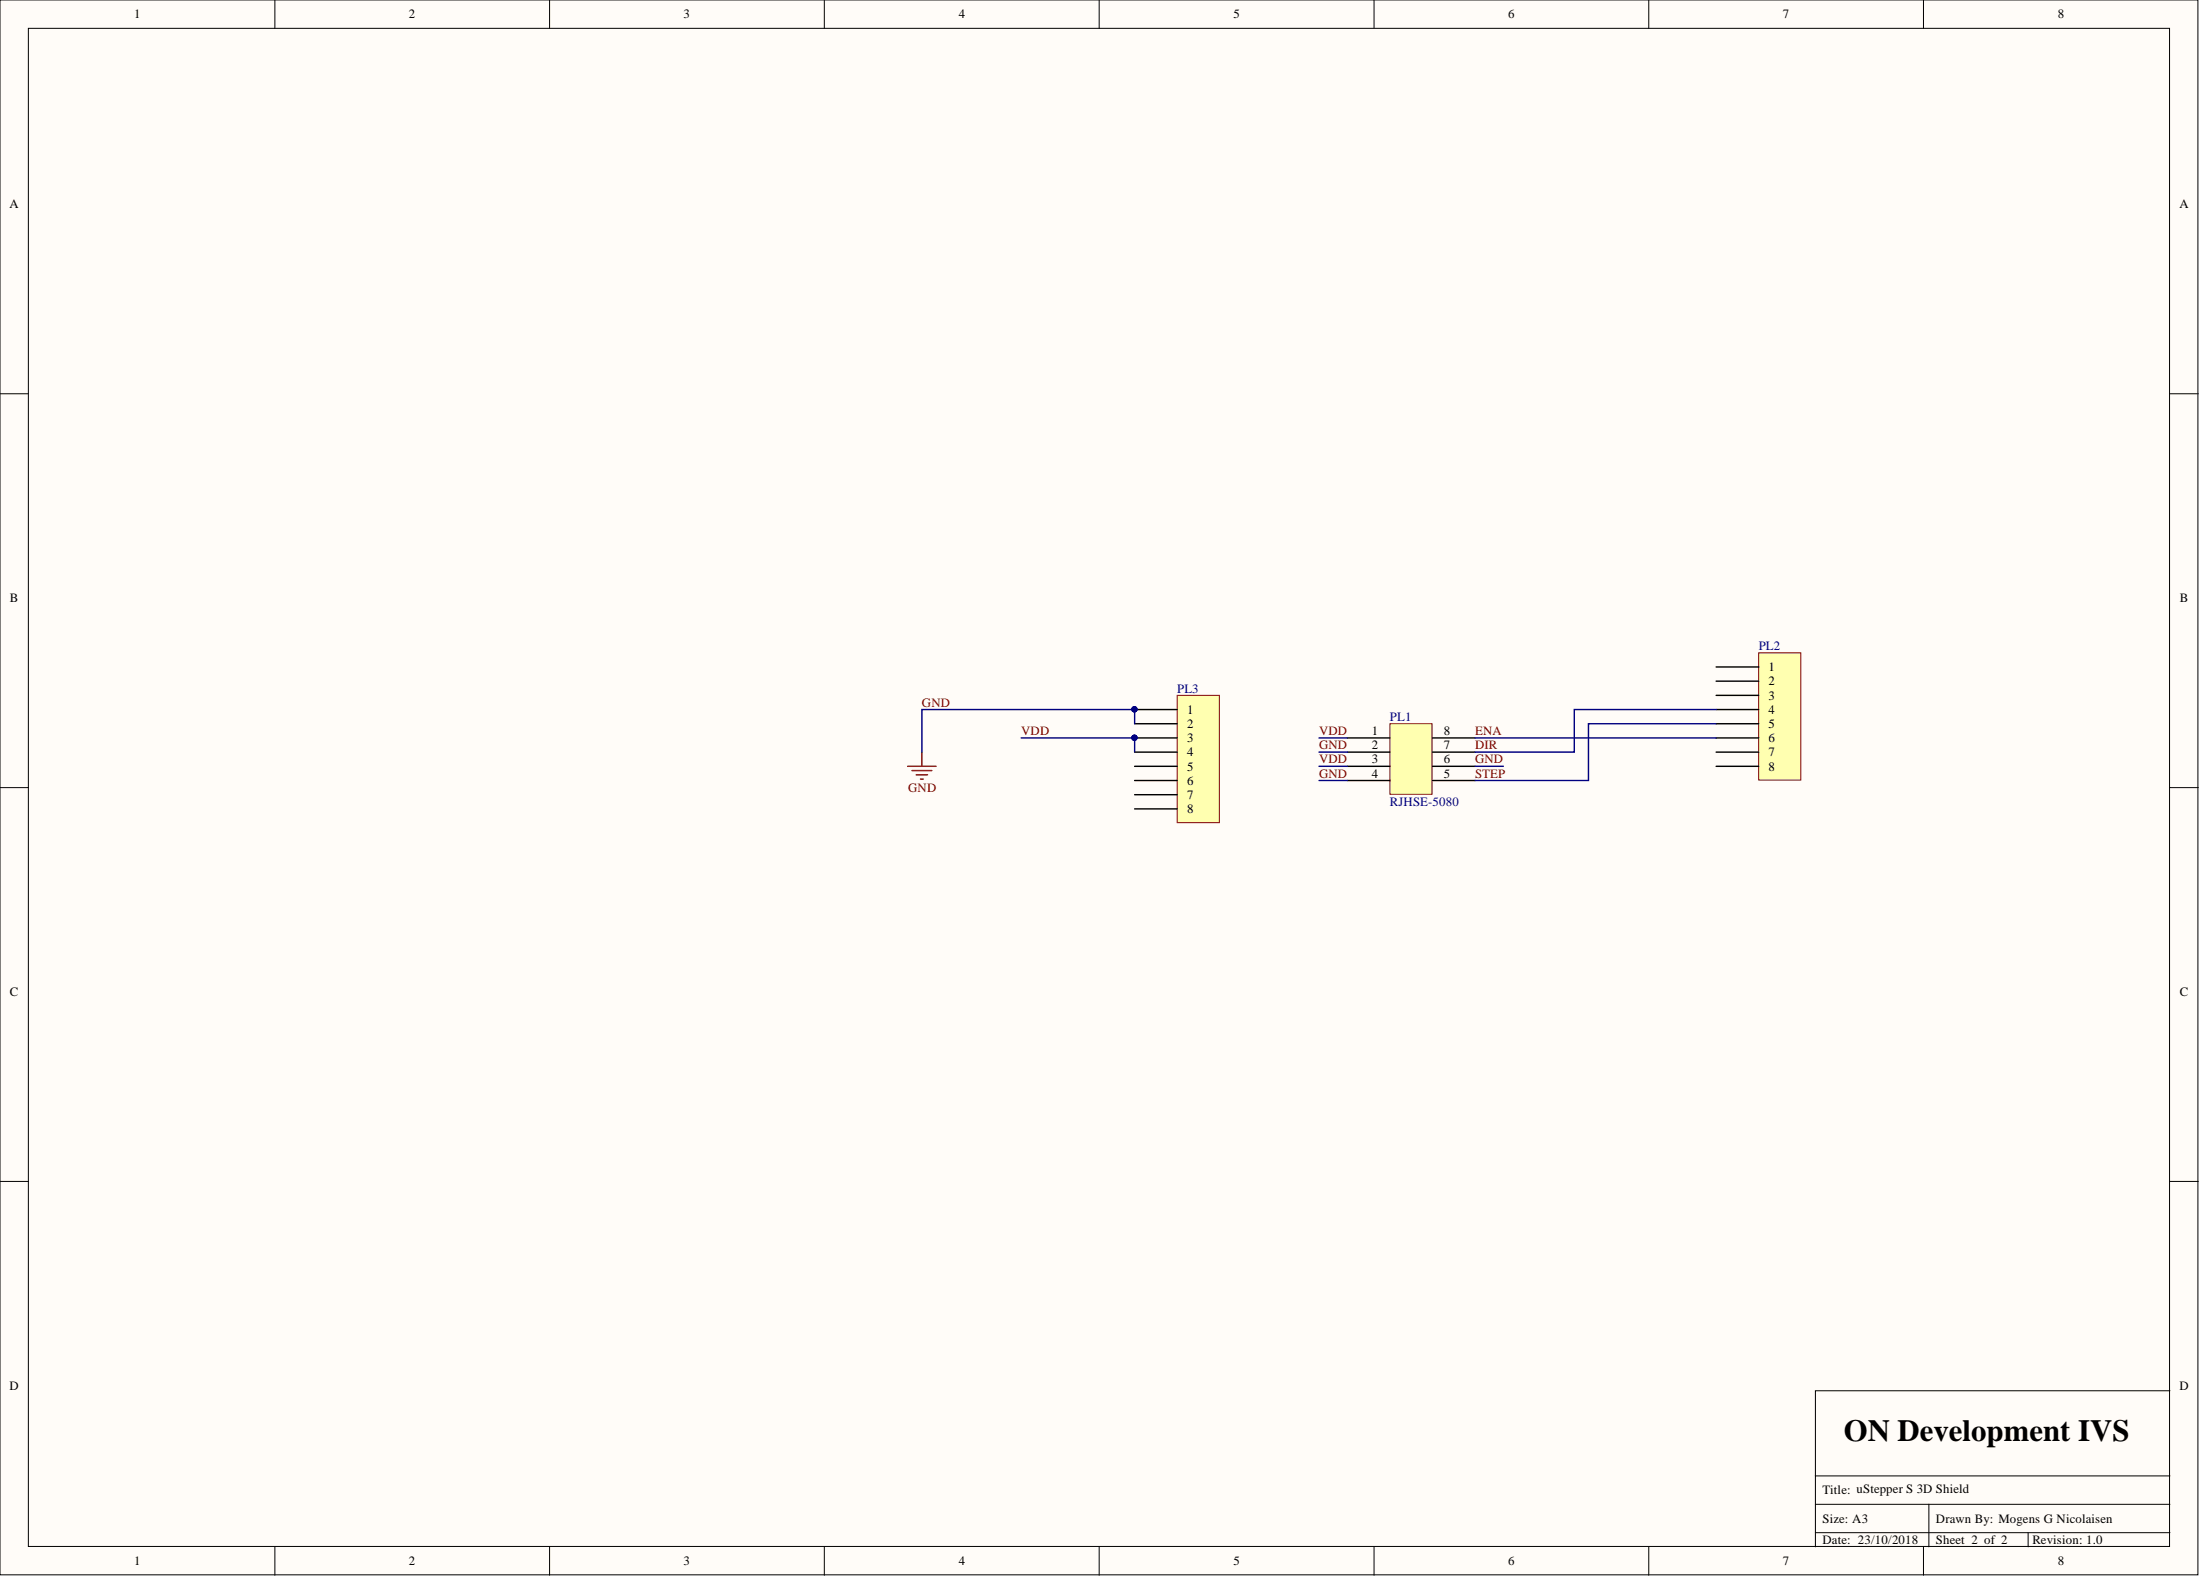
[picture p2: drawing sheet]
<svg xmlns="http://www.w3.org/2000/svg" width="393mm" height="282mm" viewBox="0 0 393 282" stroke-linecap="round" stroke-linejoin="round" font-family="sans-serif">
<g fill="#fffcf8" stroke="#000" stroke-width=".18">
<path d="M0 0h393v281.5h-393z"/>
<path d="M5.1 5.1h382.8v271.3h-382.8z"/>
</g>
<g fill="none" stroke="#000" stroke-width=".18">
<path d="M49.1 0v5.1M98.3 0v5.1M147.4 0v5.1M196.5 0v5.1M245.7 0v5.1M294.8 0v5.1M343.9 0v5.1M0 70.4h5.1M388 70.4h5M0 140.8h5.1M388 140.8h5M0 211.2h5.1"/>
<path d="M388 211.2h5M388 248.6h-63.4v15.2M49.1 276.5v5.1M98.3 276.5v5.1M147.4 276.5v5.1M196.5 276.5v5.1M245.7 276.5v5.1M294.8 276.5v5.1M324.6 268.9h63.4M324.6 273.9h63.4M343.9 276.5v5.1M344.9 268.9v7.6"/>
<path d="M362.6 273.9v2.6M388 263.8h-63.4v12.7"/>
</g>
<path d="M162.3 137h5.1M163.1 137.7h3.5M163.8 138.5h2M164.6 139.3h.5M164.8 134.4v2.6" fill="none" stroke="#800000" stroke-width=".25"/>
<path d="M248.5 129.4h7.5v12.6h-7.5z" fill="#ffffb0" stroke="#800000" stroke-width=".18"/>
<path d="M240.9 131.9h7.6M240.9 134.4h7.6M240.9 137h7.6M240.9 139.5h7.6M256.1 131.9h7.6M256.1 134.4h7.6M256.1 137h7.6M256.1 139.5h7.6" fill="none" stroke="#000" stroke-width=".25"/>
<path d="M210.5 124.3h7.5v22.7h-7.5z" fill="#ffffb0" stroke="#800000" stroke-width=".18"/>
<path d="M202.9 126.8h7.6M202.9 129.4h7.6M202.9 131.9h7.6M202.9 134.4h7.6M202.9 137h7.6M202.9 139.5h7.6M202.9 142h7.6M202.9 144.6h7.6" fill="none" stroke="#000" stroke-width=".25"/>
<g fill="#000080" stroke="#000080" stroke-width=".18">
<circle cx="202.8" cy="126.8" r=".47"/>
<circle cx="202.8" cy="131.9" r=".47"/>
</g>
<path d="M314.4 116.7h7.6v22.7h-7.6z" fill="#ffffb0" stroke="#800000" stroke-width=".18"/>
<path d="M306.8 119.2h7.6M306.8 121.8h7.6M306.8 124.3h7.6M306.8 126.8h7.6M306.8 129.4h7.6M306.8 131.9h7.6M306.8 134.4h7.6M306.8 137h7.6" fill="none" stroke="#000" stroke-width=".25"/>
<path d="M182.6 131.9h20.3v2.5M202.9 129.4v-2.6h-38.1v7.6M235.8 137h5.1M235.8 131.9h5.1M235.8 134.4h5.1M235.8 139.5h5.1M263.7 137h5.1M263.7 131.9h43.1M306.8 126.8h-25.3v7.6h-17.8M306.8 129.4h-22.8v10.1h-20.3" fill="none" stroke="#000080" stroke-width=".25"/>
<g fill="#000080" stroke="#000080" stroke-width=".18">
<circle cx="202.8" cy="126.8" r=".47"/>
<circle cx="202.8" cy="131.9" r=".47"/>
</g>
<text font-size="5.5" x="329.7" y="257.5">ON Development IVS</text>
<g font-size="2.3">
<text x="24" y="3.3">1</text>
<text x="73.1" y="3.3">2</text>
<text x="122.2" y="3.3">3</text>
<text x="171.4" y="3.3">4</text>
<text x="220.5" y="3.3">5</text>
<text x="269.6" y="3.3">6</text>
<text x="318.8" y="3.3">7</text>
<text x="367.9" y="3.3">8</text>
<text x="1.7" y="37.2">A</text>
<text x="389.7" y="37.2">A</text>
<text x="1.8" y="107.6">B</text>
<text x="389.8" y="107.6">B</text>
<text x="316.2" y="120">1</text>
<text x="316.2" y="122.5">2</text>
<text x="316.2" y="125">3</text>
<text x="212.2" y="127.6">1</text>
<text x="212.2" y="130.1">2</text>
<text x="245.3" y="131.4">1</text>
<text x="258.1" y="131.4">8</text>
<text x="316.2" y="127.6">4</text>
<text x="316.2" y="130.1">5</text>
<text x="212.2" y="132.7">3</text>
<text x="212.2" y="135.2">4</text>
<text x="212.2" y="137.7">5</text>
<text x="245.3" y="133.9">2</text>
<text x="245.3" y="136.5">3</text>
<text x="258.1" y="136.5">6</text>
<text x="258.1" y="133.9">7</text>
<text x="316.2" y="132.7">6</text>
<text x="316.2" y="135.2">7</text>
<text x="316.2" y="137.7">8</text>
<text x="212.2" y="140.3">6</text>
<text x="212.2" y="142.8">7</text>
<text x="245.3" y="139">4</text>
<text x="258.1" y="139">5</text>
<text x="212.2" y="145.3">8</text>
<text x="1.8" y="178">C</text>
<text x="389.8" y="178">C</text>
<text x="1.7" y="248.4">D</text>
<text x="389.7" y="248.4">D</text>
<text x="325.9" y="267.1">Title: uStepper S 3D Shield</text>
<text x="325.9" y="272.2">Size: A3</text>
<text x="325.9" y="276">Date: 23/10/2018</text>
<text x="346.1" y="276">Sheet 2 of 2</text>
<text x="346.1" y="272.2">Drawn By: Mogens G Nicolaisen</text>
<text x="363.4" y="276">Revision: 1.0</text>
<text x="24" y="279.8">1</text>
<text x="73.1" y="279.8">2</text>
<text x="122.2" y="279.8">3</text>
<text x="171.4" y="279.8">4</text>
<text x="220.5" y="279.8">5</text>
<text x="269.6" y="279.8">6</text>
<text x="318.8" y="279.8">7</text>
<text x="367.9" y="279.8">8</text>
</g>
<g font-size="2.3" fill="#000080">
<text x="314.4" y="116.2">PL2</text>
<text x="210.5" y="123.8">PL3</text>
<text x="248.5" y="128.9">PL1</text>
<text x="248.5" y="144.1">RJHSE-5080</text>
</g>
<g font-size="2.3" fill="#800000">
<text x="164.8" y="126.3">GND</text>
<text x="182.6" y="131.4">VDD</text>
<text x="235.8" y="131.4">VDD</text>
<text x="263.7" y="131.4">ENA</text>
<text x="235.8" y="136.5">VDD</text>
<text x="235.8" y="133.9">GND</text>
<text x="263.7" y="133.9">DIR</text>
<text x="263.7" y="136.5">GND</text>
<text x="162.4" y="141.5">GND</text>
<text x="235.8" y="139">GND</text>
<text x="263.7" y="139">STEP</text>
</g>
</svg>
